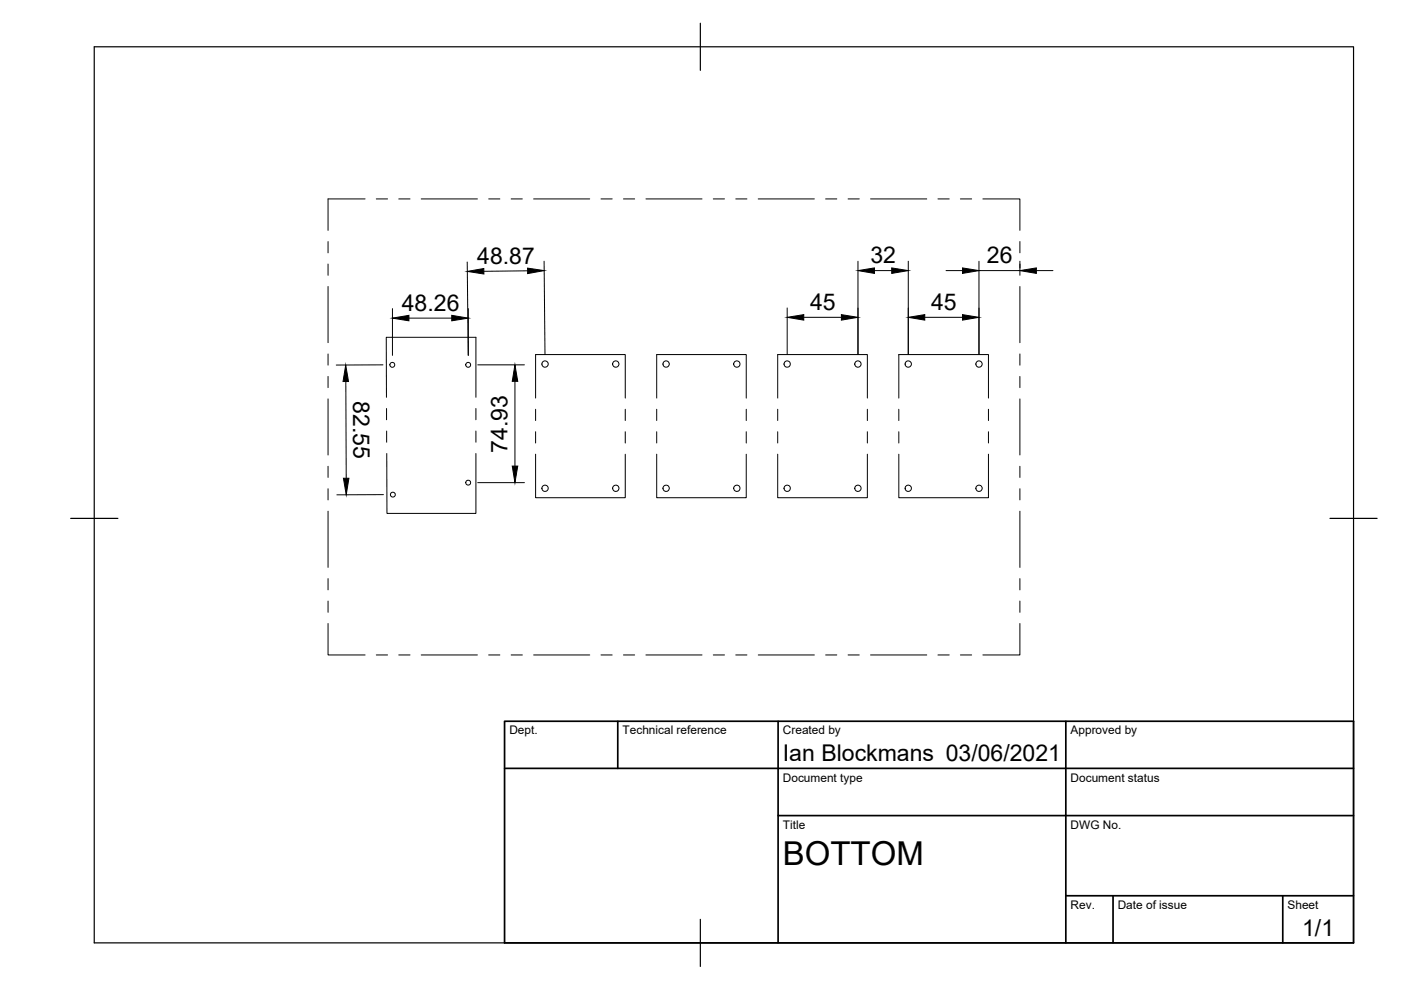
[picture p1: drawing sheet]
<svg xmlns="http://www.w3.org/2000/svg" width="297mm" height="210mm" viewBox="0 0 297 210" stroke-linecap="round" stroke-linejoin="round" font-family="sans-serif">
<!-- layer: Reference -->
<g fill="none" stroke="#000" stroke-width=".21">
<path d="M69.6 51.2v2.4M69.6 56v2.4M77.4 42.2h-7.8v6.6M79.8 42.2h2.4M84.5 42.2h2.4M89.3 42.2h11.9M103.6 42.2h2.4M108.4 42.2h2.3M113.1 42.2h11.9M127.4 42.2h2.4M132.2 42.2h2.4M136.9 42.2h11.9"/>
<path d="M151.2 42.2h2.4M156 42.2h2.4M160.8 42.2h11.9M175 42.2h2.4M179.8 42.2h2.4M184.6 42.2h11.9M198.9 42.2h2.4M203.6 42.2h2.4M208.4 42.2h7.8v6.6M216.2 51.2v2.4M216.2 56v2.4M69.6 60.7v12"/>
<path d="M69.6 75v2.4M69.6 79.8v2.4M216.2 60.7v12M216.2 75v2.4M216.2 79.8v2.4M69.6 84.6v11.9M69.6 98.9v2.3M81.9 84.2v-12.7h19v12.7M82 86.6v2.4M82 91.4v2.4M82 96.2v12.7h18.9v-12.7M100.9 86.6v2.4"/>
<path d="M100.9 91.4v2.4M113.6 84.4v-9.2h19v9.2M113.6 96.3v9.2h19v-9.2M113.6 86.8v2.4M113.6 91.5v2.4M132.6 86.8v2.4M132.6 91.5v2.4M139.2 84.4v-9.2h19v9.2M139.2 96.3v9.2h19v-9.2M139.2 86.8v2.4M139.2 91.5v2.4M158.2 86.8v2.4"/>
<path d="M158.2 91.5v2.4M164.9 84.4v-9.2h19v9.2M164.9 96.3v9.2h19v-9.2M164.9 86.8v2.4M164.9 91.5v2.4M183.9 86.8v2.4M183.9 91.5v2.4M190.6 84.4v-9.2h19v9.2M190.6 96.3v9.2h19v-9.2M190.6 86.8v2.4M190.6 91.5v2.4M209.6 86.8v2.4"/>
<path d="M209.6 91.5v2.4M216.2 84.6v11.9M216.2 98.9v2.3M69.6 103.6v2.4M69.6 108.4v11.9M216.2 103.6v2.4M216.2 108.4v11.9M69.6 132.2v6.7h7.8M69.6 122.7v2.4M69.6 127.4v2.4M79.8 138.9h2.4M84.5 138.9h2.4"/>
<path d="M89.3 138.9h11.9M103.6 138.9h2.4M108.4 138.9h2.3M113.1 138.9h11.9M127.4 138.9h2.4M132.2 138.9h2.4M136.9 138.9h11.9M151.2 138.9h2.4M156 138.9h2.4M160.8 138.9h11.9M175 138.9h2.4M179.8 138.9h2.4"/>
<path d="M184.6 138.9h11.9M198.9 138.9h2.4M203.6 138.9h2.4M216.2 132.2v6.7h-7.8M216.2 122.7v2.4M216.2 127.4v2.4"/>
<circle cx="83.2" cy="77.4" r=".52"/>
<circle cx="99.3" cy="77.4" r=".52"/>
<circle cx="115.6" cy="77.2" r=".66"/>
<circle cx="130.6" cy="77.2" r=".66"/>
<circle cx="141.2" cy="77.2" r=".66"/>
<circle cx="156.2" cy="77.2" r=".67"/>
<circle cx="166.9" cy="77.2" r=".67"/>
<circle cx="181.9" cy="77.2" r=".66"/>
<circle cx="192.6" cy="77.2" r=".66"/>
<circle cx="207.6" cy="77.2" r=".66"/>
<circle cx="83.3" cy="104.9" r=".51"/>
<circle cx="99.3" cy="102.3" r=".52"/>
<circle cx="115.6" cy="103.5" r=".67"/>
<circle cx="130.6" cy="103.5" r=".67"/>
<circle cx="141.2" cy="103.5" r=".67"/>
<circle cx="156.2" cy="103.5" r=".67"/>
<circle cx="166.9" cy="103.5" r=".67"/>
<circle cx="181.9" cy="103.5" r=".67"/>
<circle cx="192.6" cy="103.5" r=".67"/>
<circle cx="207.6" cy="103.5" r=".67"/>
</g>
<!-- layer: Border -->
<path d="M20 9.9h267v190h-267zM148.5 4.9v10M15 109.9h10M282 109.9h10M148.5 194.9v10" fill="none" stroke="#000" stroke-width=".25"/>
<!-- layer: TitleBlock -->
<path d="M107 152.9h180v47h-180zM131 152.9v10M165 152.9v47M226 152.9v47M107 162.9h180M165 172.9h122M226 189.9h61M236 189.9v10M272 189.9v10" fill="none" stroke="#000" stroke-width=".36"/>
<!-- layer: Dimensions -->
<g fill="none" stroke="#000" stroke-width=".21">
<path d="M99.1 55.6l.2 19.7v-9.9M111.9 57.4l-9.3 .1M115.4 55.4l.1 19.8M181.9 55.4v19.8M185.4 57.4h3.7M192.6 55.4v19.8M200.6 57.4h3.5M207.6 57.4h8.6M207.6 55.4v19.8M216.2 55.4v1.4M219.7 57.4h3.5M81.2 77.4h-9.9"/>
<path d="M83.2 65.4v9.9M86.7 67.5h9.1M101.3 77.4h9.9M166.9 65.3v9.9M170.4 67.3h8M196.1 67.3h8M73.3 80.9l.1 20.5M109.2 80.8v18M81.3 104.9h-9.9M101.3 102.3h9.9"/>
</g>
<g fill="#000" stroke="#000" stroke-width=".21">
<path d="M99.1 57.5l3.5-.6v1.2zM111.9 56.8l3.5 .6-3.5 .6zM181.9 57.4l3.5-.6v1.2zM189.1 56.8l3.5 .6-3.5 .6zM204.1 56.8l3.5 .6-3.5 .6zM216.2 57.4l3.5-.6v1.2zM83.2 67.5l3.5-.6v1.1zM95.8 66.9l3.5 .6-3.5 .5zM166.9 67.3l3.5-.6v1.2zM178.4 66.7l3.5 .6-3.5 .6zM192.6 67.3l3.5-.6v1.2zM204.1 66.7l3.5 .6-3.5 .6z"/>
<path d="M73.3 77.4l.6 3.5h-1.2zM108.6 98.8h1.2l-.6 3.5zM109.2 77.4l.6 3.4h-1.2zM72.8 101.4h1.2l-.6 3.5z"/>
</g>
<text font-size="7" x="166" y="183.4">BOTTOM</text>
<g font-size="4.9">
<text x="101.2" y="56" transform="rotate(-1 101.2 56)">48.87</text>
<text x="184.6" y="55.8">32</text>
<text x="209.2" y="55.8">26</text>
<text x="85.2" y="65.9">48.26</text>
<text x="171.7" y="65.7">45</text>
<text x="197.4" y="65.7">45</text>
<text x="74.9" y="85" transform="rotate(90 74.9 85)">82.55</text>
<text x="107.6" y="96" transform="rotate(-90 107.6 96)">74.93</text>
<text x="166" y="161.4">Ian Blockmans 03/06/2021</text>
<text x="276.1" y="198.6">1/1</text>
</g>
<g font-size="2.5">
<text x="108" y="155.7">Dept.</text>
<text x="132" y="155.7">Technical reference</text>
<text x="166" y="155.7">Created by</text>
<text x="227" y="155.7">Approved by</text>
<text x="166" y="165.7">Document type</text>
<text x="227" y="165.7">Document status</text>
<text x="166" y="175.7">Title</text>
<text x="227" y="175.7">DWG No.</text>
<text x="227" y="192.7">Rev.</text>
<text x="237" y="192.7">Date of issue</text>
<text x="273" y="192.7">Sheet</text>
</g>
</svg>
